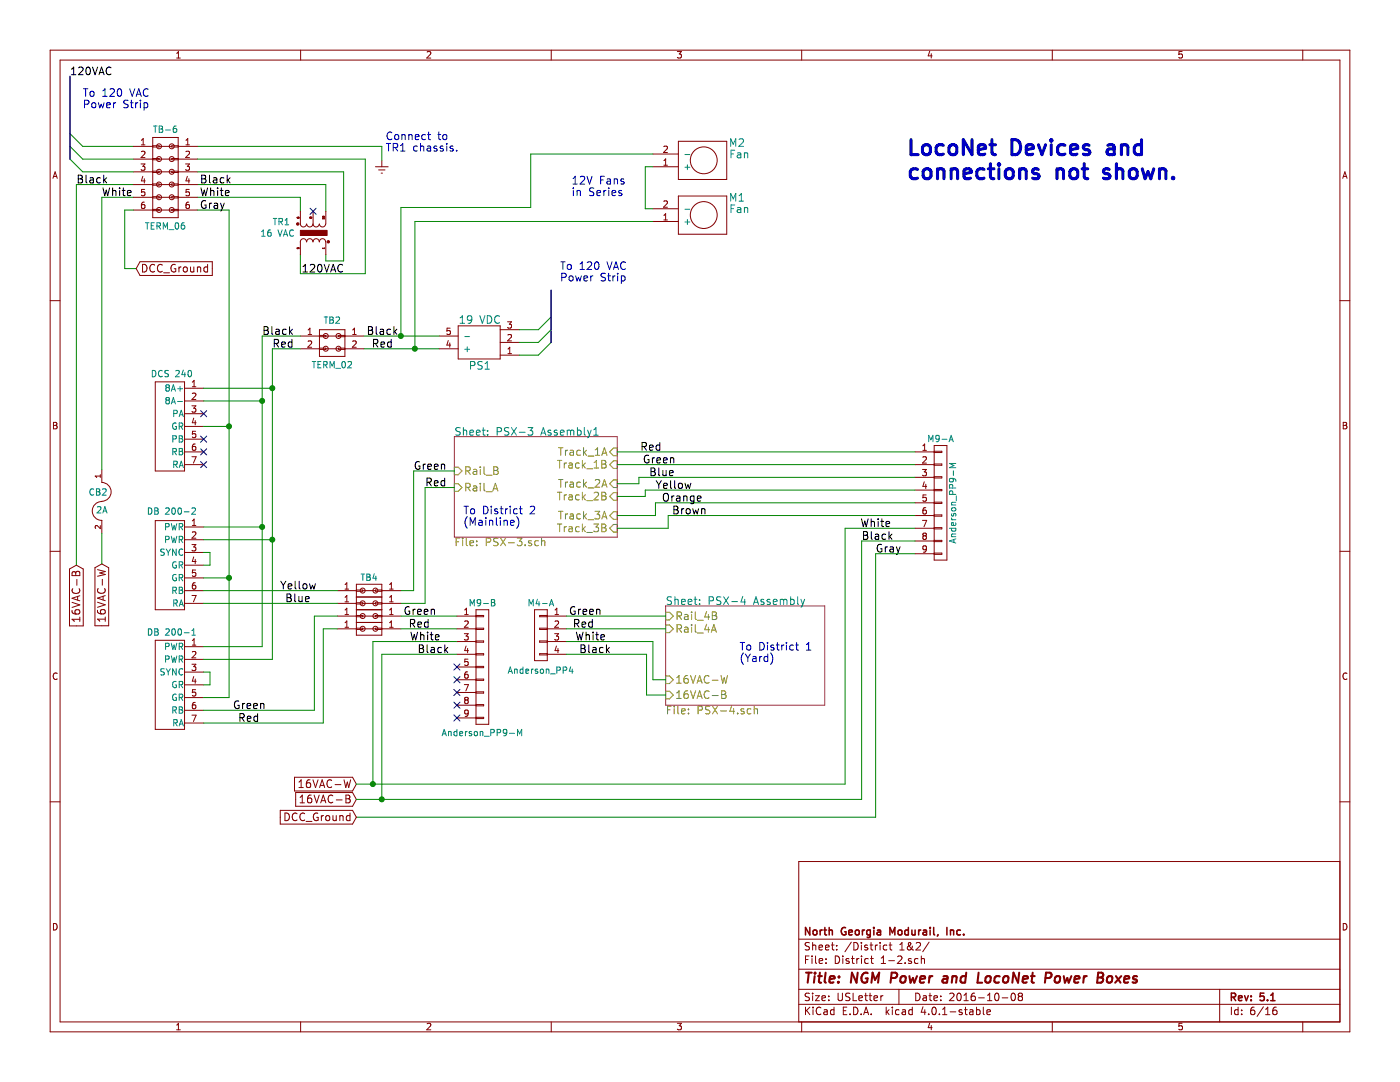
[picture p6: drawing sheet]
EESchema Schematic File Version 2
LIBS:NGM Power Box-rescue
LIBS:power
LIBS:device
LIBS:transistors
LIBS:conn
LIBS:linear
LIBS:regul
LIBS:74xx
LIBS:cmos4000
LIBS:adc-dac
LIBS:memory
LIBS:xilinx
LIBS:microcontrollers
LIBS:dsp
LIBS:microchip
LIBS:analog_switches
LIBS:motorola
LIBS:texas
LIBS:intel
LIBS:audio
LIBS:interface
LIBS:digital-audio
LIBS:philips
LIBS:display
LIBS:cypress
LIBS:siliconi
LIBS:opto
LIBS:atmel
LIBS:contrib
LIBS:valves
LIBS:ngm_components
LIBS:Symbols_Transformer-Diskrete_RevA
LIBS:m-junction_box
LIBS:NGM-Custom
LIBS:relay_3pdt
LIBS:NGM Power Box-cache
EELAYER 25 0
EELAYER END
$Descr USLetter 11000 8500
encoding utf-8
Sheet 6 16
Title "NGM Power and LocoNet Power Boxes"
Date "2016-10-08"
Rev "5.1"
Comp "North Georgia Modurail, Inc."
Comment1 ""
Comment2 ""
Comment3 ""
Comment4 ""
$EndDescr
Entry Wire Line
	550  1250 650  1350
Entry Wire Line
	550  1150 650  1250
Entry Wire Line
	550  1050 650  1150
Text Label 550  600  0    60   ~ 0
120VAC
$Comp
L Fan M1
U 1 1
P 5330 1840
F 0 "M1" V 5620 2300 60  0000 C CNN
F 1 "Fan" V 5530 2240 60  0000 L CNN
F 2 "" H 5330 1840 60  0000 C CNN
F 3 "" H 5330 1840 60  0000 C CNN
	1    5330 1840
	0    1    -1   0   
$EndComp
$Comp
L Earth #PWR?
U 1 1
P 3000 1260
F 0 "#PWR?" H 3000 1010 50  0001 C CNN
F 1 "Earth" H 3000 1110 50  0001 C CNN
F 2 "" H 3000 1260 50  0000 C CNN
F 3 "" H 3000 1260 50  0000 C CNN
	1    3000 1260
	1    0    0    -1  
$EndComp
Text Notes 650  860  0    60   ~ 0
To 120 VAC\nPower Strip
Wire Wire Line
	1050 1150 650  1150
Wire Wire Line
	1050 1250 650  1250
Wire Wire Line
	1050 1350 650  1350
Wire Bus Line
	550  600  550  1250
Wire Wire Line
	1550 1450 2560 1450
Wire Wire Line
	600  1450 1050 1450
Wire Wire Line
	1050 1650 980  1650
Wire Wire Line
	980  1650 980  2110
Wire Wire Line
	2560 1450 2560 1660
Wire Wire Line
	2360 2000 2360 2150
Wire Wire Line
	2360 2150 2870 2150
Wire Wire Line
	1550 1250 2870 1250
Wire Wire Line
	1550 1350 2700 1350
Wire Wire Line
	1550 1150 3000 1150
Wire Wire Line
	3000 1150 3000 1260
Text Notes 3030 1200 0    60   ~ 0
Connect to\nTR1 chassis.
Wire Wire Line
	2870 1250 2870 2150
Wire Wire Line
	2700 1350 2700 2050
Wire Wire Line
	2700 2050 2560 2050
Wire Wire Line
	2560 2050 2560 2000
Wire Wire Line
	1550 1550 2360 1550
Wire Wire Line
	2360 1550 2360 1660
$Comp
L TRANSFORMER_MCI_4-06-8016 TR1
U 1 1
P 2460 1830
F 0 "TR1" V 2550 2080 50  0000 C CNN
F 1 "16 VAC" V 2460 2110 50  0000 C CNN
F 2 "" H 2460 1670 60  0000 C CNN
F 3 "" H 2460 1670 60  0000 C CNN
	1    2460 1830
	0    -1   -1   0   
$EndComp
NoConn ~ 2460 1660
$Comp
L AHE220PS19 PS1
U 1 1
P 3770 2690
F 0 "PS1" H 3770 2870 60  0000 C CNN
F 1 "19 VDC" H 3770 2510 60  0000 C CNN
F 2 "" H 3650 2780 60  0000 C CNN
F 3 "" H 3650 2780 60  0000 C CNN
	1    3770 2690
	-1   0    0    1   
$EndComp
$Comp
L TERM_02 TB2
U 1 1
P 2610 2690
F 0 "TB2" H 2610 2860 50  0000 C CNN
F 1 "TERM_02" H 2610 2510 50  0000 C CNN
F 2 "" H 2610 1240 50  0000 C CNN
F 3 "" H 2610 1240 50  0000 C CNN
	1    2610 2690
	-1   0    0    -1  
$EndComp
Wire Wire Line
	4080 2590 4230 2590
Wire Wire Line
	4080 2690 4230 2690
Wire Wire Line
	4080 2790 4230 2790
Entry Wire Line
	4230 2590 4330 2490
Entry Wire Line
	4230 2690 4330 2590
Entry Wire Line
	4230 2790 4330 2690
Wire Bus Line
	4330 2280 4330 2590
Wire Bus Line
	4330 2600 4330 2690
Text Label 2370 2150 0    60   ~ 0
120VAC
Text Notes 4400 2220 0    60   ~ 0
To 120 VAC\nPower Strip
$Comp
L FUSE CB2
U 1 1
P 800 3940
F 0 "CB2" V 730 3910 50  0000 C CNN
F 1 "2A" V 870 3940 50  0000 C CNN
F 2 "" H 800 3940 50  0000 C CNN
F 3 "" H 800 3940 50  0000 C CNN
	1    800  3940
	0    1    1    0   
$EndComp
Wire Wire Line
	800  3690 800  1550
Wire Wire Line
	800  1550 1050 1550
$Comp
L TERM_07 C1
U 1 1
P 1350 3700
F 0 "C1" V 1100 4360 50  0001 C CNN
F 1 "DCS 240" H 1350 4460 50  0000 C CNN
F 2 "" H 1350 2500 50  0000 C CNN
F 3 "" H 1350 2500 50  0000 C CNN
	1    1350 3700
	1    0    0    -1  
$EndComp
NoConn ~ 1600 3550
NoConn ~ 1600 3650
$Comp
L TERM_07_DB C2
U 1 1
P 1350 4790
F 0 "C2" V 1080 5450 50  0001 C CNN
F 1 "DB 200-2" H 1350 5560 50  0000 C CNN
F 2 "" H 1350 3590 50  0000 C CNN
F 3 "" H 1350 3590 50  0000 C CNN
	1    1350 4790
	1    0    0    -1  
$EndComp
Wire Wire Line
	1600 4340 1650 4340
Wire Wire Line
	1650 4340 1650 4440
Wire Wire Line
	1650 4440 1600 4440
$Comp
L TERM_07_DB C3
U 1 1
P 1350 5730
F 0 "C3" V 1090 6390 50  0001 C CNN
F 1 "DB 200-1" H 1350 6490 50  0000 C CNN
F 2 "" H 1350 4530 50  0000 C CNN
F 3 "" H 1350 4530 50  0000 C CNN
	1    1350 5730
	1    0    0    -1  
$EndComp
$Comp
L TBLOCK TB?
U 1 1
P 2900 4690
F 0 "TB?" H 2900 4840 50  0001 C CNN
F 1 "TB4" H 2900 4840 50  0000 C CNN
F 2 "" H 2900 3240 50  0000 C CNN
F 3 "" H 2900 3240 50  0000 C CNN
	1    2900 4690
	1    0    0    -1  
$EndComp
$Comp
L TBLOCK TB?
U 2 1
P 2900 4790
F 0 "TB?" H 2900 4940 50  0001 C CNN
F 1 "TBLOCK" H 2920 5010 50  0001 C CNN
F 2 "" H 2900 3340 50  0000 C CNN
F 3 "" H 2900 3340 50  0000 C CNN
	2    2900 4790
	1    0    0    -1  
$EndComp
$Comp
L TBLOCK TB?
U 3 1
P 2900 4890
F 0 "TB?" H 2900 5040 50  0001 C CNN
F 1 "TBLOCK" H 2920 5110 50  0001 C CNN
F 2 "" H 2900 3440 50  0000 C CNN
F 3 "" H 2900 3440 50  0000 C CNN
	3    2900 4890
	1    0    0    -1  
$EndComp
$Comp
L TBLOCK TB?
U 4 1
P 2900 4990
F 0 "TB?" H 2900 5140 50  0001 C CNN
F 1 "TBLOCK" H 2920 5210 50  0001 C CNN
F 2 "" H 2900 3540 50  0000 C CNN
F 3 "" H 2900 3540 50  0000 C CNN
	4    2900 4990
	1    0    0    -1  
$EndComp
Wire Wire Line
	2470 4840 2650 4840
Wire Wire Line
	2650 4940 2540 4940
Text Notes 3640 4140 0    60   ~ 0
To District 2\n(Mainline)
Text Notes 7130 1420 0    118  ~ 24
LocoNet Devices and\nconnections not shown.
NoConn ~ 1600 3450
NoConn ~ 1600 3250
$Sheet
S 3570 3430 1280 790 
U 57F943E9
F0 "PSX-3 Assembly1" 60
F1 "PSX-3.sch" 60
F2 "Rail_A" I L 3570 3830 60 
F3 "Rail_B" I L 3570 3700 60 
F4 "Track_1A" I R 4850 3550 60 
F5 "Track_1B" I R 4850 3650 60 
F6 "Track_2A" I R 4850 3800 60 
F7 "Track_2B" I R 4850 3900 60 
F8 "Track_3A" I R 4850 4050 60 
F9 "Track_3B" I R 4850 4150 60 
$EndSheet
Text GLabel 1070 2110 2    60   Input ~ 0
DCC_Ground
Wire Wire Line
	1800 1650 1550 1650
Wire Wire Line
	2860 2640 3450 2640
Wire Wire Line
	2860 2740 3450 2740
Wire Wire Line
	2360 2740 2140 2740
Wire Wire Line
	2140 2740 2140 5180
Wire Wire Line
	2140 3050 1600 3050
Wire Wire Line
	2360 2640 2060 2640
Wire Wire Line
	2060 2640 2060 5080
Wire Wire Line
	2060 3150 1600 3150
Wire Wire Line
	1800 1650 1800 5480
Wire Wire Line
	1800 3350 1600 3350
Connection ~ 1800 3350
Wire Wire Line
	2650 4740 1600 4740
Wire Wire Line
	1600 4540 1800 4540
Wire Wire Line
	1600 4640 2650 4640
Text Label 2240 4740 0    61   ~ 0
Blue
Text Label 2200 4640 0    61   ~ 0
Yellow
Wire Wire Line
	1600 5680 2540 5680
Wire Wire Line
	2540 5680 2540 4940
Wire Wire Line
	2470 4840 2470 5580
Wire Wire Line
	2470 5580 1600 5580
Wire Wire Line
	1600 5280 1650 5280
Wire Wire Line
	1650 5280 1650 5380
Wire Wire Line
	1650 5380 1600 5380
Text Label 1830 5580 0    61   ~ 0
Green
Text Label 1870 5680 0    61   ~ 0
Red
Wire Wire Line
	1800 5480 1600 5480
Connection ~ 1800 4540
Wire Wire Line
	2060 5080 1600 5080
Connection ~ 2060 3150
Wire Wire Line
	1600 4140 2060 4140
Connection ~ 2060 4140
Wire Wire Line
	2140 4240 1600 4240
Connection ~ 2140 3050
Wire Wire Line
	2140 5180 1600 5180
Connection ~ 2140 4240
Text Label 2920 2740 0    61   ~ 0
Red
Text Label 2060 2640 0    61   ~ 0
Black
Text Label 2140 2740 0    61   ~ 0
Red
Text Label 1570 1650 0    61   ~ 0
Gray
Wire Wire Line
	3150 4640 3250 4640
Wire Wire Line
	3250 4640 3250 3700
Wire Wire Line
	3250 3700 3570 3700
Wire Wire Line
	3570 3830 3340 3830
Wire Wire Line
	3340 3830 3340 4740
Wire Wire Line
	3340 4740 3150 4740
$Sheet
S 5230 4760 1250 780 
U 57FBE378
F0 "PSX-4 Assembly" 61
F1 "PSX-4.sch" 61
F2 "Rail_4A" I L 5230 4940 60 
F3 "Rail_4B" I L 5230 4840 60 
F4 "16VAC-B" I L 5230 5460 60 
F5 "16VAC-W" I L 5230 5340 60 
$EndSheet
Wire Wire Line
	3150 4840 3590 4840
Wire Wire Line
	3150 4940 3590 4940
Text Label 3170 4840 0    61   ~ 0
Green
Text Label 3210 4940 0    61   ~ 0
Red
Text Label 1570 1550 0    61   ~ 0
White
Text Label 1570 1450 0    61   ~ 0
Black
Text Label 800  1550 0    61   ~ 0
White
Text Label 600  1450 0    61   ~ 0
Black
Wire Wire Line
	2930 5040 3590 5040
Wire Wire Line
	3000 5140 3590 5140
$Comp
L CONN_01X09 M9-A
U 1 1
P 7390 3950
F 0 "M9-A" H 7390 4450 50  0000 C CNN
F 1 "Anderson_PP9-M" V 7490 3950 50  0000 C CNN
F 2 "" H 7390 3950 50  0000 C CNN
F 3 "" H 7390 3950 50  0000 C CNN
	1    7390 3950
	1    0    0    -1  
$EndComp
Wire Wire Line
	4850 3550 7190 3550
Wire Wire Line
	4850 3650 7190 3650
Wire Wire Line
	7190 3750 5020 3750
Wire Wire Line
	5020 3750 5020 3800
Wire Wire Line
	5020 3800 4850 3800
Wire Wire Line
	4850 3900 5070 3900
Wire Wire Line
	5070 3900 5070 3850
Wire Wire Line
	5070 3850 7190 3850
Wire Wire Line
	5150 3950 7190 3950
Wire Wire Line
	5150 3950 5150 4050
Wire Wire Line
	5150 4050 4850 4050
Wire Wire Line
	4850 4150 5250 4150
Wire Wire Line
	5250 4150 5250 4050
Wire Wire Line
	5250 4050 7190 4050
Text Label 5030 3550 0    61   ~ 0
Red
Text Label 5050 3650 0    61   ~ 0
Green
Text Label 5100 3750 0    61   ~ 0
Blue
Text Label 5150 3850 0    61   ~ 0
Yellow
Text Label 5200 3950 0    61   ~ 0
Orange
Text Label 5280 4050 0    61   ~ 0
Brown
Text Label 6880 4350 0    61   ~ 0
Gray
Text GLabel 600  4440 3    61   Input ~ 0
16VAC-B
Text GLabel 800  4430 3    61   Input ~ 0
16VAC-W
Wire Wire Line
	800  4190 800  4430
Wire Wire Line
	600  4440 600  1450
Text GLabel 2800 6160 0    61   Input ~ 0
16VAC-W
Text GLabel 2800 6280 0    61   Input ~ 0
16VAC-B
Text Notes 5810 5210 0    60   ~ 0
To District 1\n(Yard)
Wire Wire Line
	2930 5040 2930 6160
Wire Wire Line
	2800 6160 6640 6160
Wire Wire Line
	2800 6280 6770 6280
Wire Wire Line
	3000 6280 3000 5140
Text Label 3220 5040 0    61   ~ 0
White
Text Label 3280 5140 0    61   ~ 0
Black
Connection ~ 2930 6160
Connection ~ 3000 6280
Text Label 3250 3700 0    61   ~ 0
Green
Text Label 3340 3830 0    61   ~ 0
Red
Wire Wire Line
	980  2110 1070 2110
$Comp
L CONN_01X09 M9-B
U 1 1
P 3790 5240
F 0 "M9-B" H 3790 5740 50  0000 C CNN
F 1 "Anderson_PP9-M" H 3790 4720 50  0000 C CNN
F 2 "" H 3790 5240 50  0000 C CNN
F 3 "" H 3790 5240 50  0000 C CNN
	1    3790 5240
	1    0    0    -1  
$EndComp
NoConn ~ 3590 5240
NoConn ~ 3590 5340
NoConn ~ 3590 5440
NoConn ~ 3590 5540
NoConn ~ 3590 5640
$Comp
L CONN_01X04 M4-A
U 1 1
P 4250 4990
F 0 "M4-A" H 4250 5240 50  0000 C CNN
F 1 "Anderson_PP4" H 4250 4710 50  0000 C CNN
F 2 "" H 4250 4990 50  0000 C CNN
F 3 "" H 4250 4990 50  0000 C CNN
	1    4250 4990
	-1   0    0    -1  
$EndComp
Wire Wire Line
	4450 4840 5230 4840
Wire Wire Line
	5230 4940 4450 4940
Wire Wire Line
	4450 5040 5130 5040
Wire Wire Line
	5130 5040 5130 5340
Wire Wire Line
	5130 5340 5230 5340
Wire Wire Line
	5230 5460 5080 5460
Wire Wire Line
	5080 5460 5080 5140
Wire Wire Line
	5080 5140 4450 5140
Wire Wire Line
	7190 4150 6640 4150
Wire Wire Line
	6640 4150 6640 6160
Wire Wire Line
	6770 6280 6770 4250
Wire Wire Line
	6770 4250 7190 4250
Text Label 6760 4150 0    61   ~ 0
White
Text Label 6770 4250 0    61   ~ 0
Black
Text Label 2880 2640 0    61   ~ 0
Black
Text Label 4470 4840 0    61   ~ 0
Green
Text Label 4500 4940 0    61   ~ 0
Red
Text Label 4520 5040 0    61   ~ 0
White
Text Label 4550 5140 0    61   ~ 0
Black
$Comp
L Fan M2
U 1 1
P 5330 1410
F 0 "M2" V 5620 1870 60  0000 C CNN
F 1 "Fan" V 5530 1810 60  0000 L CNN
F 2 "" H 5330 1410 60  0000 C CNN
F 3 "" H 5330 1410 60  0000 C CNN
	1    5330 1410
	0    1    -1   0   
$EndComp
Wire Wire Line
	5130 1640 5070 1640
Wire Wire Line
	5070 1640 5070 1310
Wire Wire Line
	5070 1310 5130 1310
$Comp
L TERM_06 TB-6
U 1 1
P 1300 1400
F 0 "TB-6" H 1300 1780 50  0000 C CNN
F 1 "TERM_06" H 1300 1020 50  0000 C CNN
F 2 "" H 1300 200 50  0000 C CNN
F 3 "" H 1300 200 50  0000 C CNN
	1    1300 1400
	1    0    0    -1  
$EndComp
Wire Wire Line
	3150 2640 3150 1630
Wire Wire Line
	3150 1630 4170 1630
Connection ~ 3150 2640
Wire Wire Line
	5130 1740 3260 1740
Wire Wire Line
	3260 1740 3260 2740
Connection ~ 3260 2740
Wire Wire Line
	5130 1210 4170 1210
Wire Wire Line
	4170 1210 4170 1630
Text Notes 4490 1550 0    61   ~ 0
12V Fans\nin Series
Wire Wire Line
	7190 4350 6880 4350
Wire Wire Line
	6880 4350 6880 6420
Wire Wire Line
	6880 6420 2800 6420
Text GLabel 2800 6420 0    60   Input ~ 0
DCC_Ground
$EndSCHEMATC
